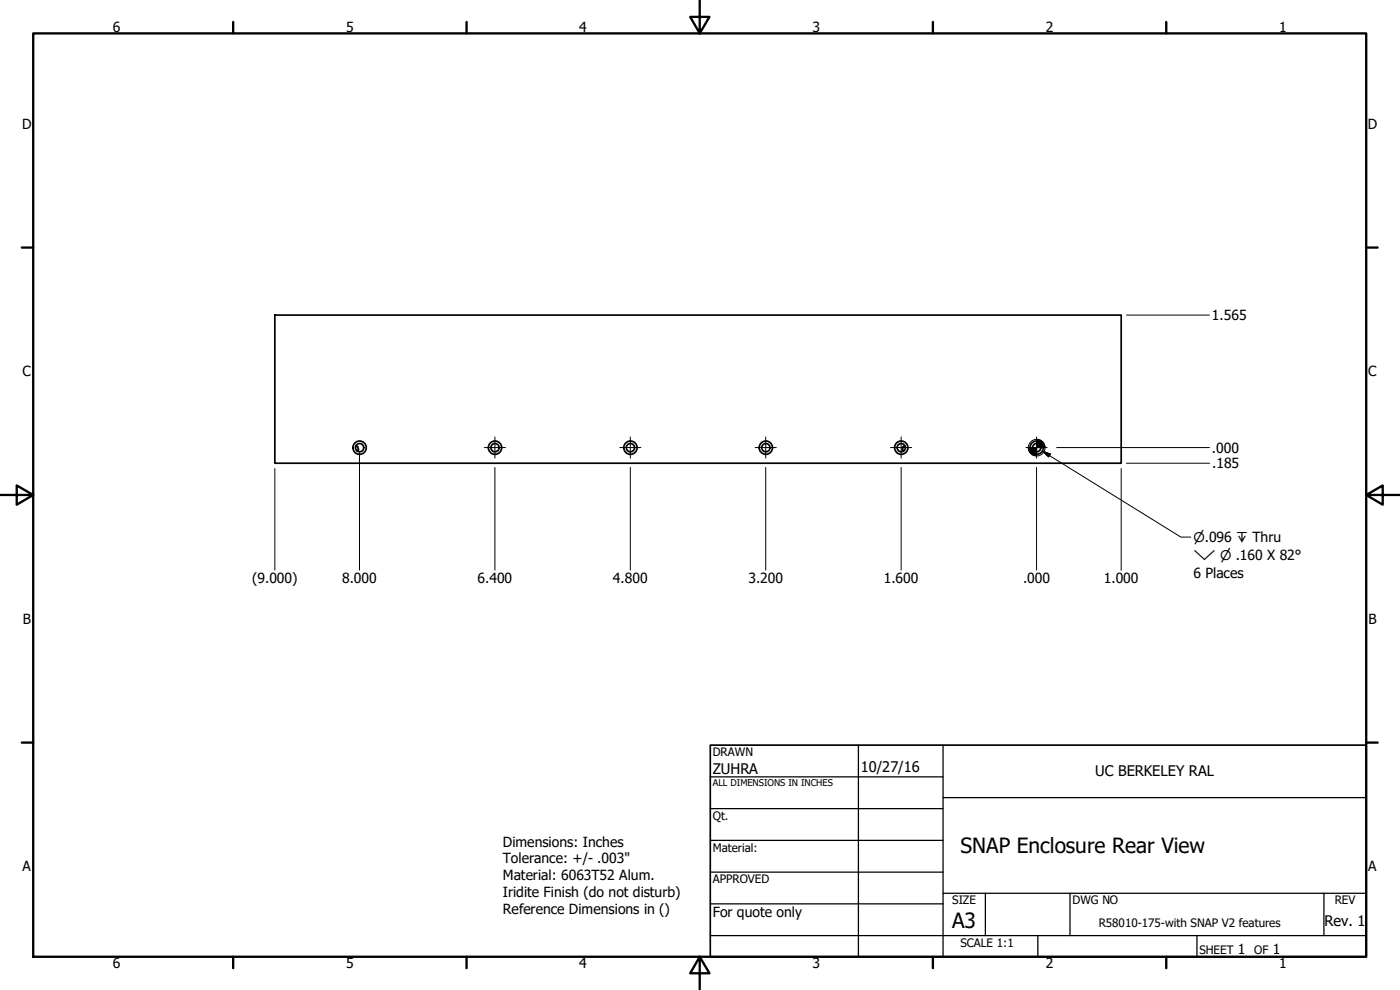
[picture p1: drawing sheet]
<svg xmlns="http://www.w3.org/2000/svg" width="420mm" height="297mm" viewBox="0 0 420 297" stroke-linecap="round" stroke-linejoin="round" font-family="sans-serif">
<!-- layer: Visible (ANSI) -->
<g fill="none" stroke="#000" stroke-width=".51">
<path d="M82.5 94.5h254v44.5h-254zM106.8 133.9a.86 .86 0 0 1 .7 .6 .86 .86 0 0 1-.3 .8M271.6 133.9a.86 .86 0 0 0-.7 .6 .86 .86 0 0 0 .3 .8"/>
<circle cx="107.9" cy="134.3" r="1.24"/>
<circle cx="107.9" cy="134.3" r="2"/>
<circle cx="148.6" cy="134.3" r="1.24"/>
<circle cx="148.6" cy="134.3" r="2"/>
<circle cx="189.2" cy="134.3" r="1.24"/>
<circle cx="189.2" cy="134.3" r="2"/>
<circle cx="229.8" cy="134.3" r="1.24"/>
<circle cx="229.8" cy="134.3" r="2"/>
<circle cx="270.5" cy="134.3" r="1.24"/>
<circle cx="270.5" cy="134.3" r="2"/>
<circle cx="311.1" cy="134.3" r="1.24"/>
<circle cx="311.1" cy="134.3" r="2"/>
</g>
<!-- layer: Hidden Narrow (ANSI) -->
<path d="M106.9 133.6l.6 .4M107.7 134.7l-.3 .7M270.7 134.7l.3 .7M271.5 133.6l-.6 .4" fill="none" stroke="#000" stroke-width=".3"/>
<!-- layer: Border (ANSI) -->
<g fill="none" stroke="#000" stroke-width=".7">
<path d="M10 10h400v277.1h-400zM70 6.6v3.4M140 6.6v3.4M210 0v10l-2.9-4.9h5.8l-2.9 4.9M280 6.6v3.4M350 6.6v3.4M6.5 74.3h3.5M410 74.3h3.4M0 148.5h10l-5-2.8v5.7l5-2.9M410 148.5l5 2.9v-5.7l-5 2.8h10M6.5 222.8h3.5M410 222.8h3.4"/>
<path d="M70 287.1v3.4M140 287.1v3.4M210 287.1l2.9 4.9h-5.8l2.9-4.9v9.9M280 287.1v3.4M350 287.1v3.4"/>
</g>
<!-- layer: Title (ANSI) -->
<g fill="none" stroke="#000" stroke-width=".38">
<path d="M213.2 233.1h69.8M257.6 223.6v63.5M283 239.3h127M283 223.6v63.5M213.2 242.6h69.8M213.2 252.1h69.8M213.2 261.7h69.8M213.2 271.2h69.8M283 268h127M295.7 268v12.7M321.1 268v12.7M397.3 268v12.7"/>
<path d="M213.2 280.7h196.8M311.5 280.7v6.4M359.2 280.7v6.4"/>
</g>
<path d="M213.2 223.6h196.8v63.5h-196.8z" fill="none" stroke="#000" stroke-width=".51"/>
<!-- layer: Dimension (ANSI) -->
<g fill="none" stroke="#000" stroke-width=".3">
<path d="M338.1 94.5h24.9M107.9 135.9v35.2M317.1 134.3h45.9M338.1 139h24.9M82.5 140.6v30.5M148.5 140.3v30.8M189.2 140.3v30.8M229.8 140.3v30.8M270.4 140.3v30.8M311.1 140.3v30.8M336.5 140.6v30.5"/>
<circle cx="311.1" cy="134.3" r="2.51"/>
</g>
<path d="M308.6 134.3l.8 1.8-.6-.9zM308.6 134.3l1.5 2.3-.7-.5zM308.6 134.3l2.5 2.5-1-.2zM311.1 134.3h2.5zM311.1 131.8l2.5 2.5h-2.5zM311.1 131.8v5zM308.6 134.3h2.5v2.5zM308.6 134.3h2.5zM312.9 132.5l.5 .8 .2 1zM312 132l.9 .5 .7 1.8zM311.1 131.8l.9 .2 1.6 2.3z" fill="#000" stroke="#000" stroke-width=".3"/>
<!-- layer: Center Mark (ANSI) -->
<path d="M145.4 134.3h6.3M148.5 131.1v6.4M186 134.3h6.3M189.2 131.1v6.4M226.6 134.3h6.4M229.8 131.1v6.4M267.3 134.3h6.3M270.4 131.1v6.4M307.9 134.3h6.4M311.1 131.1v6.4" fill="none" stroke="#000" stroke-width=".3"/>
<!-- layer: Symbol (ANSI) -->
<path d="M312.9 135.4l2.3 .9-.5 .8zM312.9 135.4l41.5 25.7h3" fill="none" stroke="#000" stroke-width=".3"/>
<path d="M312.9 135.4l2.3 .9zM312.9 135.4l2.3 .9-.5 .8z" fill="#000" stroke="#000" stroke-width=".3"/>
<g font-size="6.3">
<text x="288.2" y="256">SNAP Enclosure Rear View</text>
<text x="285.8" y="278.5">A3</text>
</g>
<g font-size="4.4">
<text x="213.9" y="232.2">ZUHRA</text>
<text x="258.4" y="231.6">10/27/16</text>
<text x="328.7" y="233">UC BERKELEY RAL</text>
<text x="397.5" y="277.8">Rev. 1</text>
</g>
<g font-size="4.2">
<text x="33.8" y="9.6">6</text>
<text x="103.9" y="9.6">5</text>
<text x="173.9" y="9.6">4</text>
<text x="243.8" y="9.6">3</text>
<text x="313.9" y="9.6">2</text>
<text x="383.9" y="9.6">1</text>
<text x="6.7" y="38.7">D</text>
<text x="410.5" y="38.7">D</text>
<text x="363.7" y="96.1">1.565</text>
<text x="6.8" y="113">C</text>
<text x="410.7" y="113">C</text>
<text x="363.7" y="135.8">.000</text>
<text x="363.8" y="140.5">.185</text>
<text x="358.2" y="173.3">6 Places</text>
<text x="75.7" y="175.1">(9.000)</text>
<text x="102.7" y="175">8.000</text>
<text x="143.3" y="175">6.400</text>
<text x="184" y="175">4.800</text>
<text x="224.6" y="175">3.200</text>
<text x="265.2" y="175">1.600</text>
<text x="307" y="175">.000</text>
<text x="331.3" y="175">1.000</text>
<text x="6.9" y="187.2">B</text>
<text x="410.7" y="187.2">B</text>
<text x="150.9" y="254">Dimensions: Inches</text>
<text x="6.8" y="261.4">A</text>
<text x="150.9" y="259.1">Tolerance: +/- .003&quot;</text>
<text x="410.7" y="261.4">A</text>
<text x="150.9" y="264.1">Material: 6063T52 Alum.</text>
<text x="150.9" y="269.1">Iridite Finish (do not disturb)</text>
<text x="150.9" y="274.1">Reference Dimensions in ()</text>
<text x="213.9" y="275.1">For quote only</text>
<text x="371.5" y="286.2">1</text>
<text x="382" y="286.2">1</text>
<text x="33.8" y="290.5">6</text>
<text x="103.9" y="290.5">5</text>
<text x="173.9" y="290.5">4</text>
<text x="243.8" y="290.5">3</text>
<text x="313.9" y="290.5">2</text>
<text x="383.9" y="290.5">1</text>
</g>
<g font-size="4">
<text x="358.2" y="162.7">⌀.096 ↧ Thru</text>
<text x="358.2" y="168">⌵ ⌀ .160 X 82°</text>
</g>
<g font-size="3.5">
<text x="213.9" y="226.9">DRAWN</text>
<text x="213.9" y="245.9">Qt.</text>
<text x="213.9" y="255.5">Material:</text>
<text x="213.9" y="265">APPROVED</text>
<text x="285.8" y="271.3">SIZE</text>
<text x="321.9" y="271.3">DWG NO</text>
<text x="400.6" y="271.3">REV</text>
<text x="329.8" y="278.1">R58010-175-with SNAP V2 features</text>
<text x="288.2" y="284">SCALE 1:1</text>
<text x="360" y="286.2">SHEET</text>
<text x="376.4" y="286.2">OF</text>
</g>
<text font-size="2.8" x="213.9" y="235.9">ALL DIMENSIONS IN INCHES</text>
</svg>
